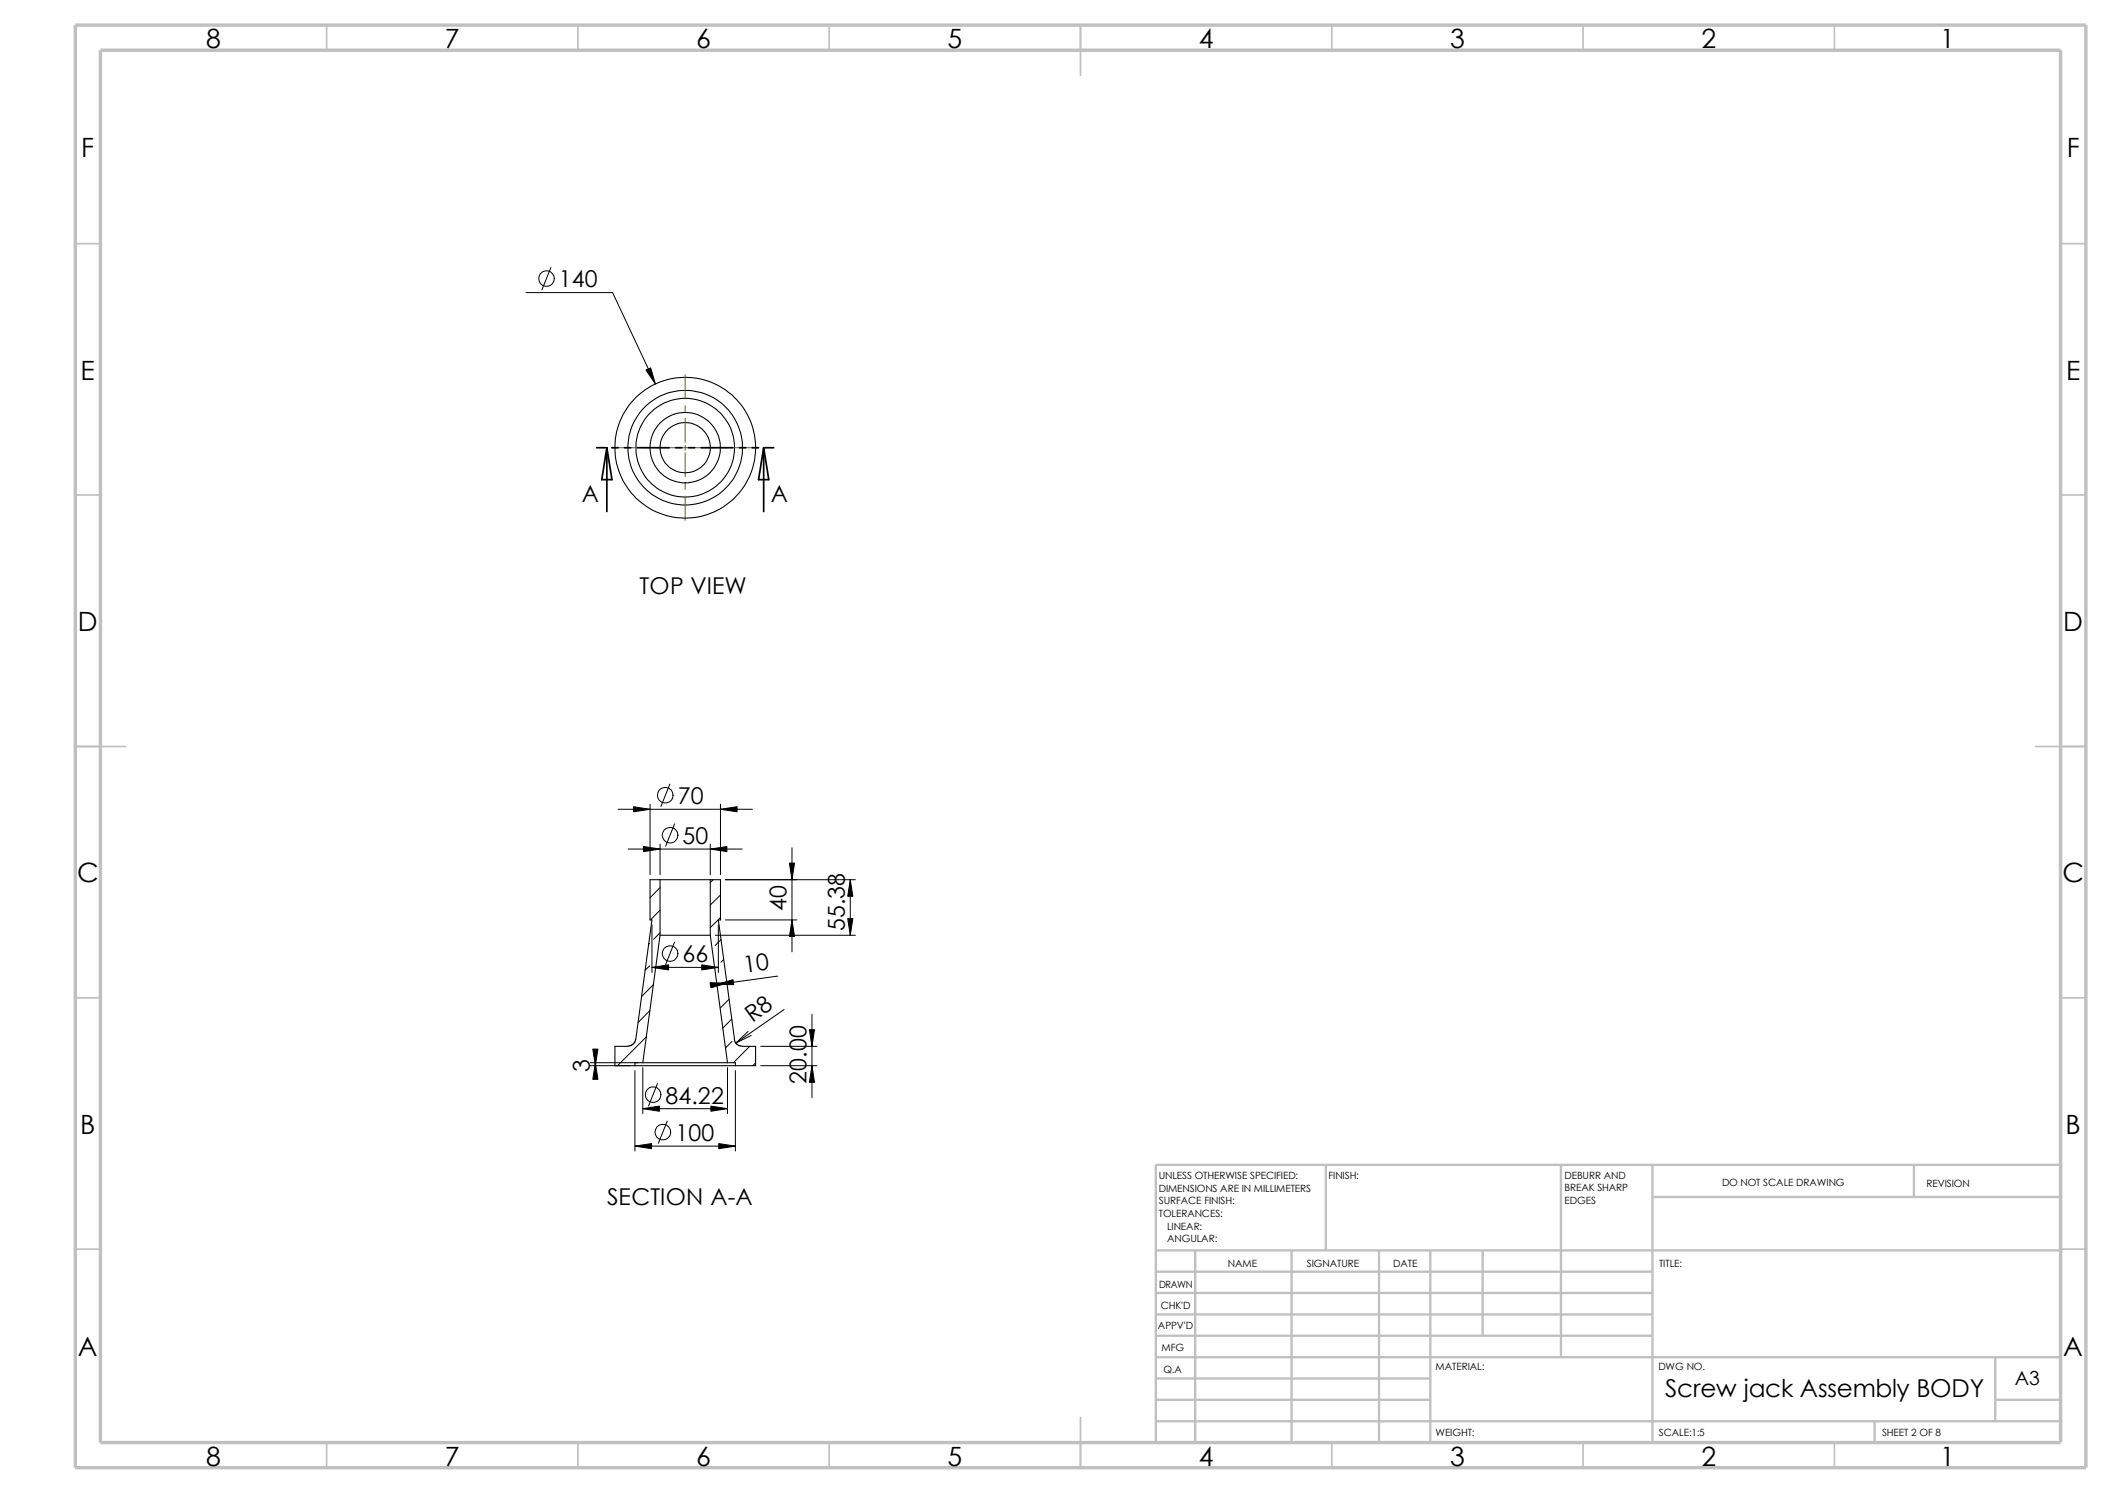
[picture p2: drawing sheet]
<svg xmlns="http://www.w3.org/2000/svg" width="420mm" height="297mm" viewBox="0 0 420 297" stroke-linecap="round" stroke-linejoin="round" font-family="sans-serif">
<g fill="none" stroke="#c0c0c0" stroke-width=".34">
<path d="M65 5v5M115 5v5M165 5v5M215 5v10M265 5v5M315 5v5M365 5v5M15 48.5h5M410 48.5h5M15 98.5h5M410 98.5h5M15 148.5h10"/>
<path d="M405 148.5h10M15 198.5h5M410 198.5h5M15 248.5h5M410 248.5h5M65 287v5M115 287v5M165 287v5M215 282v10M265 287v5M315 287v5M365 287v5"/>
</g>
<g fill="none" stroke="#c0c0c0" stroke-width=".47">
<path d="M263.8 231.7v17.1M310.6 231.7v38.3M328.8 238.1h81.2M328.8 231.7v55.3M380.8 231.7v6.4M410 231.7h-180v55.3M230 253h98.8M230 257.2h98.8M230 248.8h180M237.8 248.8v38.2M257 248.8v38.2M274.4 248.8v38.2"/>
<path d="M284.6 248.8v38.2M295 248.8v16.9M230 278.5h54.6M230 270h180M230 274.2h54.6M230 261.5h98.8M230 265.7h98.8M397 278.5h13M397 270v12.7M230 282.7h180M373 282.7v4.3"/>
</g>
<path d="M15 5h400v287h-400zM20 10h390v277h-390z" fill="none" stroke="#c0c0c0" stroke-width=".68" stroke-linecap="butt"/>
<g fill="none" stroke="#000" stroke-width=".21">
<path d="M131.3 175h10M131.3 175h-2v8h.4l-3.2 23.8-.2 .5-.4 .5-1 .3M131.3 175v11.1M141.3 175v11.1M141.3 175h2v8h-.4l3.2 23.8M131.3 186.1h10M131.3 186.1l-3.4 25.3M141.3 186.1l3.4 25.3M124.9 208.2h-2.6v3.8h4M126.3 212h20M127.9 211.4h16.8M127.9 211.4h-1.6v.6"/>
<path d="M144.7 211.4h1.6v.6M146.1 206.8l.3 .7 .9 .6 3 .1v3.8h-4"/>
<circle cx="136.3" cy="89.1" r="11.4"/>
<circle cx="136.3" cy="89.1" r="7"/>
<circle cx="136.3" cy="89.1" r="5"/>
<circle cx="136.3" cy="89.1" r="9.8"/>
<circle cx="136.3" cy="89.1" r="14"/>
</g>
<g fill="none" stroke="#000" stroke-width=".2">
<path d="M104.6 58.2h17.3l8.5 18.2M109.6 53.2l-1.8 4.5M129.3 160v14M133.3 156l-1.8 4.4M143.3 160v14M123 161h26.7M125 168.9h22.7M131.3 176.6l-2 2M131.3 167.9v6.1M134.2 163.9l-1.8 4.5M141.3 167.9v6.1M141.9 175l-.6 .6"/>
<path d="M143.3 178.1l-2 1.9M144.3 175h25.9M157.6 168.7v20.7M169.2 175v11.1M129.2 192.2l-.8 .8M129.2 187.7l-.1 .1M129.7 184v9.5M129.7 192.4h13.2M130 195.9l-2.3 2.3M131.3 181.1l-1.9 1.9M131.3 185.5l-1.3 1.4M134.2 187.5l-1.8 4.4"/>
<path d="M142.3 186.1h27.9M142.9 184v9.5M143.3 182.5l-2 2M143.5 186.9l-1.2 1.2M144 190.9l-.6 .5M144.3 183h14.2M145.1 198.8l-1.8 1.7M154.7 194.2l-12.1 1.6M117.4 212h7.9M117.4 211.4h9.5M118.4 211.4v.6M126.3 213v16"/>
<path d="M127.9 212.4v9.1M128.6 206.2l-5.7 5.8M129.3 201l-2.3 2.4M130.8 215.6l-1.8 4.4M144.7 212.4v9.1M145.6 202.7l-1.8 1.8M145.6 207.2l-1.2 1.2M146.3 213v16M148.8 205.2l-2.4 2.3M149.1 208.2l-3.2 3.2M149.4 206l-3 1.5M150.3 211.5l-.5 .5"/>
<path d="M151.3 212h11.2M151.3 208.2h11.2M156 200.8l-9.6 6.7M161.5 201.8v16.6M126.3 228h20M127.9 220.6h16.8M132.8 223l-1.8 4.5"/>
<circle cx="108.7" cy="55.4" r="1.56"/>
<circle cx="132.3" cy="158.2" r="1.56"/>
<circle cx="133.3" cy="166.2" r="1.56"/>
<circle cx="133.3" cy="189.7" r="1.56"/>
<circle cx="129.9" cy="217.8" r="1.56"/>
<circle cx="131.9" cy="225.2" r="1.56"/>
</g>
<g fill="none" stroke="#808000" stroke-width=".2">
<path d="M136.3 74.5v4.9M121.8 89.1h4.9M127.9 89.1h1.3M130.5 89.1h4.8M135.8 89.1h1M136.3 80.6v1.3M136.3 83.2v4.9M136.3 88.6v1M136.3 90v4.9M136.3 96.1v1.3M136.3 98.7v4.8M137.3 89.1h4.9"/>
<path d="M143.4 89.1h1.3M146 89.1h4.8"/>
</g>
<g fill="#000" stroke="#000" stroke-width=".2">
<path d="M128.5 73.6l1-.4 .9 3.2zM126 160.5l3.3 .5-3.3 .5zM128 168.4l3.3 .5-3.3 .5zM141.3 168.9l3.3-.5v1zM143.3 161l3.3-.5v1zM157.1 171.7h1l-.5 3.3zM169.2 175l.5 3.3h-1zM129.7 192.4l3.3-.5v1.1zM142.6 195.8l3.2-.9 .2 1zM139.6 191.9l3.3 .5-3.3 .6zM141.3 195.5l3.3 .1-3.2 .9zM157.6 183l.5 3.3h-1z"/>
<path d="M168.7 182.8h1l-.5 3.3zM118.4 211.4l.6 3.3h-1.1zM117.9 208.7h1.1l-.6 3.3zM161.5 212l.6 3.3h-1.1zM161 204.9h1.1l-.6 3.3zM126.3 228l3.3-.5v1zM127.9 220.6l3.3-.6v1.1zM141.4 220l3.3 .6-3.3 .5zM143 227.5l3.3 .5-3.3 .5z"/>
</g>
<g fill="none" stroke="#000" stroke-width=".34">
<path d="M118.7 89.1h1.7M120.7 89.1l1.1 6.3h-2.1zM120.7 89.1v12.7M121.7 89.1h1.3M124.2 89.1h1.3M126.8 89.1h6.3M134.4 89.1h1.3M136.9 89.1h1.3M139.5 89.1h6.3M147.1 89.1h1.3M149.6 89.1h1.3M151.9 89.1v12.7"/>
<path d="M151.9 89.1l1.1 6.3h-2.1zM152.2 89.1h1.7"/>
</g>
<g font-size="5.3">
<text x="41" y="9.6">8</text>
<text x="88.5" y="9.6">7</text>
<text x="138.5" y="9.6">6</text>
<text x="188.5" y="9.6">5</text>
<text x="238.5" y="9.6">4</text>
<text x="288.5" y="9.6">3</text>
<text x="338.5" y="9.6">2</text>
<text x="386" y="9.6">1</text>
<text x="16.2" y="31.3">F</text>
<text x="411.2" y="31.3">F</text>
<text x="16" y="75.6">E</text>
<text x="411" y="75.6">E</text>
<text x="15.5" y="125.6">D</text>
<text x="410.5" y="125.6">D</text>
<text x="15.3" y="175.6">C</text>
<text x="410.3" y="175.6">C</text>
<text x="16" y="225.6">B</text>
<text x="411" y="225.6">B</text>
<text x="15.5" y="269.8">A</text>
<text x="410.5" y="269.8">A</text>
<text x="41" y="291.6">8</text>
<text x="88.5" y="291.6">7</text>
<text x="138.5" y="291.6">6</text>
<text x="188.5" y="291.6">5</text>
<text x="238.5" y="291.6">4</text>
<text x="288.5" y="291.6">3</text>
<text x="338.5" y="291.6">2</text>
<text x="386" y="291.6">1</text>
</g>
<text font-size="4.9" x="331.3" y="278">Screw jack Assembly BODY</text>
<g font-size="4.6">
<text x="111.2" y="57.2">140</text>
<text x="115.8" y="99.8">A</text>
<text x="153.3" y="99.8">A</text>
<text x="127.3" y="118.2">TOP VIEW</text>
<text x="134.9" y="160">70</text>
<text x="135.8" y="167.9">50</text>
<text x="156.5" y="181.2" transform="rotate(-90 156.5 181.2)">40</text>
<text x="168.1" y="185.3" transform="rotate(-90 168.1 185.3)">55.38</text>
<text x="135.8" y="191.5">66</text>
<text x="148.1" y="193.5" transform="rotate(-8 148.1 193.5)">10</text>
<text x="149.7" y="203.5" transform="rotate(-36 149.7 203.5)">R8</text>
<text x="117.3" y="213.3" transform="rotate(-90 117.3 213.3)">3</text>
<text x="160.4" y="215.6" transform="rotate(-90 160.4 215.6)">20.00</text>
<text x="132.4" y="219.6">84.22</text>
<text x="134.4" y="227">100</text>
<text x="120.8" y="239.8">SECTION A-A</text>
</g>
<text font-size="3.9" x="400.9" y="275.5">A3</text>
<g font-size="2">
<text x="230.5" y="234.6">UNLESS OTHERWISE SPECIFIED:</text>
<text x="230.5" y="237.1">DIMENSIONS ARE IN MILLIMETERS</text>
<text x="230.5" y="239.6">SURFACE FINISH:</text>
<text x="264.3" y="234.6">FINISH:</text>
<text x="311.3" y="234.5">DEBURR AND</text>
<text x="311.3" y="237">BREAK SHARP</text>
<text x="311.3" y="239.5">EDGES</text>
<text x="342.6" y="236">DO NOT SCALE DRAWING</text>
<text x="383.3" y="236.2">REVISION</text>
<text x="230.5" y="242.1">TOLERANCES:</text>
<text x="232.2" y="244.6">LINEAR:</text>
<text x="232.2" y="247.1">ANGULAR:</text>
<text x="260" y="252">SIGNATURE</text>
<text x="277.2" y="252">DATE</text>
<text x="330.1" y="252">TITLE:</text>
<text x="230.6" y="256.2">DRAWN</text>
<text x="244.3" y="252.1">NAME</text>
<text x="230.9" y="260.4">CHK'D</text>
<text x="230.4" y="264.5">APPV'D</text>
<text x="231.1" y="268.8">MFG</text>
<text x="231.5" y="273.1">Q.A</text>
<text x="285.6" y="272.5">MATERIAL:</text>
<text x="329.9" y="272.5">DWG NO.</text>
<text x="285.6" y="285.6">WEIGHT:</text>
<text x="330" y="285.6">SCALE:1:5</text>
<text x="374.4" y="285.6">SHEET 2 OF 8</text>
</g>
</svg>
